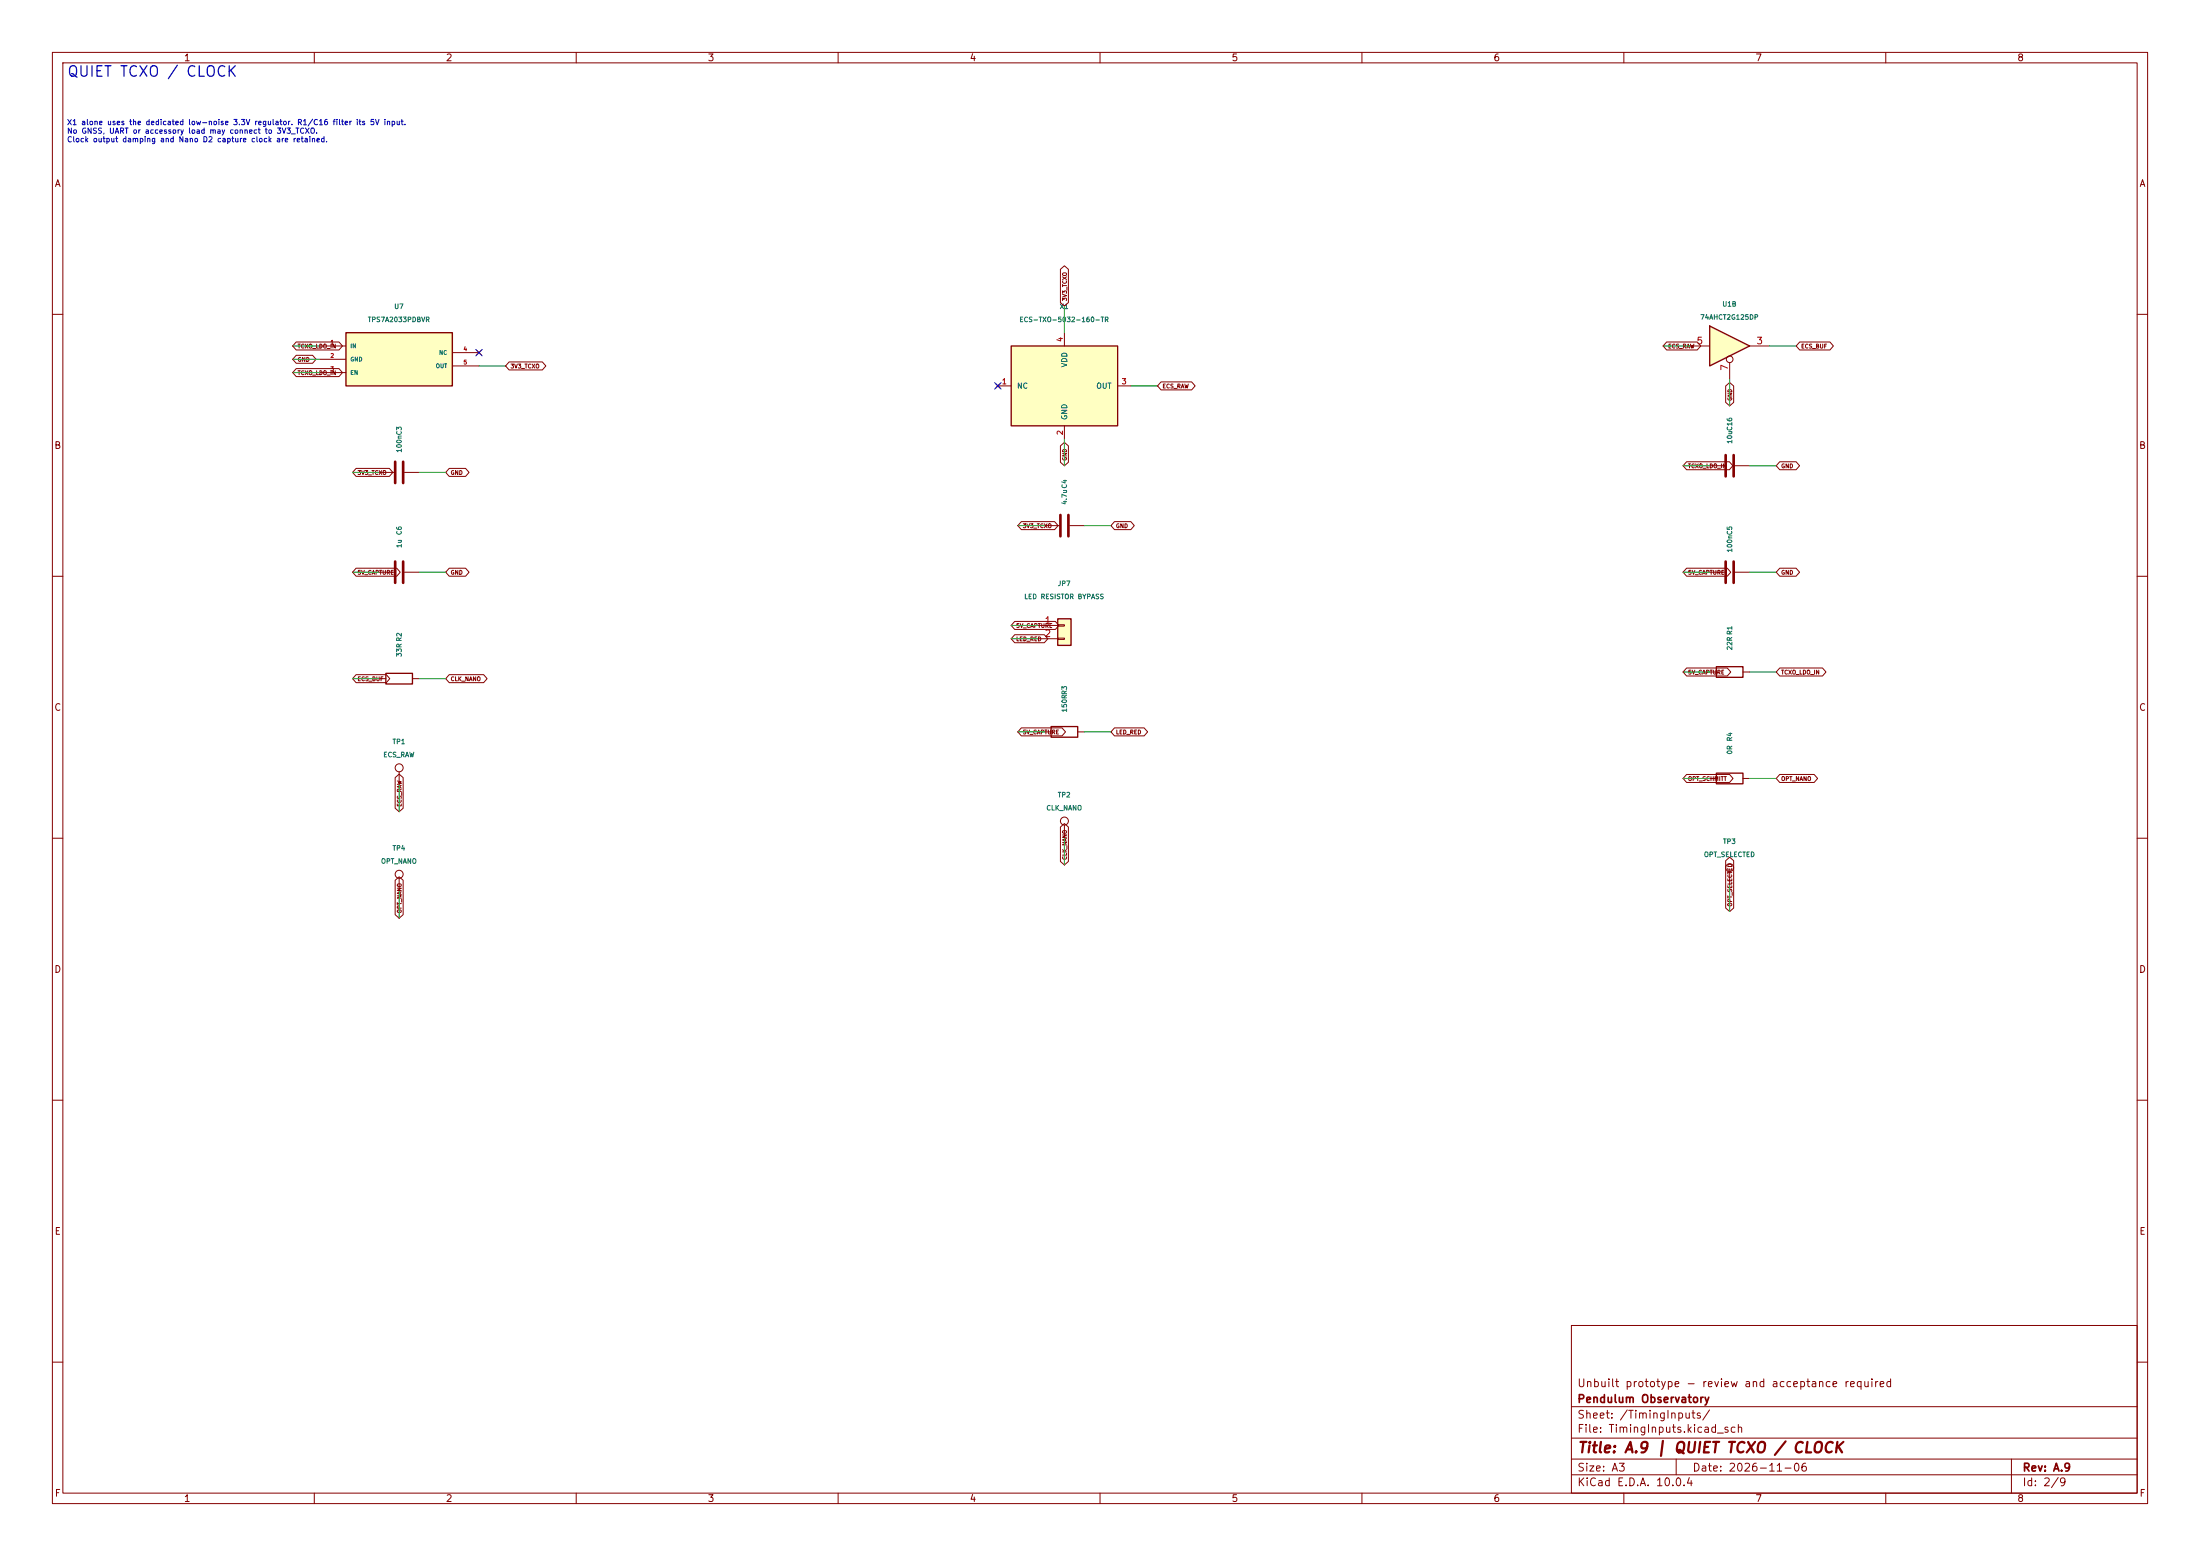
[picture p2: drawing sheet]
(kicad_sch
 (version 20250114)
 (generator "eeschema")
 (paper "A3")
 (title_block
  (title "A.9 | QUIET TCXO / CLOCK")
  (date "2026-11-06")
  (rev "A.9")
  (company "Pendulum Observatory")
  (comment 1 "Unbuilt prototype - review and acceptance required"))
 (lib_symbols
  (symbol "Carrier:TPS7A2033"
   (pin_names
    (offset 0.762)) (in_bom yes) (on_board yes)
   (property "Reference" "U" (at 0 0 0) (effects (font (size 1.016 1.016))))
   (property "Value" "TPS7A2033" (at 0 0 0) (effects (font (size 1.016 1.016))))
   (symbol "TPS7A2033_0_1"
    (rectangle (start -10.16 5.08) (end 10.16 -5.08) (stroke (width 0.254) (type default)) (fill (type background))))
   (symbol "TPS7A2033_1_1"
    (pin power_in line (at -15.24 2.54 0) (length 5.08) (name "IN" (effects (font (size 0.762 0.762)))) (number "1" (effects (font (size 0.762 0.762)))))
    (pin power_in line (at -15.24 0.0 0) (length 5.08) (name "GND" (effects (font (size 0.762 0.762)))) (number "2" (effects (font (size 0.762 0.762)))))
    (pin input line (at -15.24 -2.54 0) (length 5.08) (name "EN" (effects (font (size 0.762 0.762)))) (number "3" (effects (font (size 0.762 0.762)))))
    (pin no_connect line (at 15.24 1.27 180) (length 5.08) (name "NC" (effects (font (size 0.762 0.762)))) (number "4" (effects (font (size 0.762 0.762)))))
    (pin power_out line (at 15.24 -1.27 180) (length 5.08) (name "OUT" (effects (font (size 0.762 0.762)))) (number "5" (effects (font (size 0.762 0.762)))))))
  (symbol "Carrier:ECS_TXO_5032"
   (pin_names
    (offset 1.016)) (in_bom yes) (on_board yes)
   (property "Reference" "X" (at 0 0 0) (effects (font (size 1.27 1.27)) (hide yes)))
   (property "Value" "ECS-TXO-5032-160-TR" (at 0 0 0) (effects (font (size 1.27 1.27)) (hide yes)))
   (property "Footprint" "Carrier:ECS_TXO_5032" (at 0 0 0) (effects (font (size 1.27 1.27)) (hide yes)))
   (property "Datasheet" "" (at 0 0 0) (effects (font (size 1.27 1.27)) (hide yes)))
   (property "Description" "3.3 V HCMOS TCXO, 16 MHz; TXO pin 1 is NC, not enable." (at 0 0 0) (effects (font (size 1.27 1.27)) (hide yes)))
   (symbol "ECS_TXO_5032_0_1"
    (rectangle (start -10.16 7.62) (end 10.16 -7.62) (stroke (width 0.254) (type default)) (fill (type background))))
   (symbol "ECS_TXO_5032_1_1"
    (pin no_connect line (at -12.7 0 0) (length 2.54) (name "NC" (effects (font (size 1.016 1.016)))) (number "1" (effects (font (size 1.016 1.016)))))
    (pin power_in line (at 0 -10.16 90) (length 2.54) (name "GND" (effects (font (size 1.016 1.016)))) (number "2" (effects (font (size 1.016 1.016)))))
    (pin output line (at 12.7 0 180) (length 2.54) (name "OUT" (effects (font (size 1.016 1.016)))) (number "3" (effects (font (size 1.016 1.016)))))
    (pin power_in line (at 0 10.16 270) (length 2.54) (name "VDD" (effects (font (size 1.016 1.016)))) (number "4" (effects (font (size 1.016 1.016)))))))
  (symbol "Carrier:74AHCT2G125"
   (pin_names
    (offset 1.016)) (exclude_from_sim no) (in_bom yes) (on_board yes)
   (in_pos_files yes)
   (duplicate_pin_numbers_are_jumpers no)
   (property "ki_locked" "" (at 0 0 0) (show_name no) (do_not_autoplace no) (effects (font (size 1.27 1.27))))
   (embedded_fonts no)
   (property "Reference" "U" (at 0 1.27 0) (show_name no) (do_not_autoplace no) (effects (font (size 1.27 1.27))))
   (property "Value" "74AHCT2G125DP" (at 0 -1.27 0) (show_name no) (do_not_autoplace no) (effects (font (size 1.27 1.27))))
   (property "Footprint" "Carrier:TSSOP-8_3x3mm_P0.65mm" (at 0 0 0) (show_name no) (do_not_autoplace no) (hide yes) (effects (font (size 1.27 1.27))))
   (property "Datasheet" "https://assets.nexperia.com/documents/data-sheet/74AHC_AHCT2G125.pdf" (at 0 0 0) (show_name no) (do_not_autoplace no) (hide yes) (effects (font (size 1.27 1.27))))
   (property "Description" "Dual non-inverting TTL-input buffer, independent active-LOW enables; Nexperia SOT505-2 TSSOP8" (at 0 0 0) (show_name no) (do_not_autoplace no) (hide yes) (effects (font (size 1.27 1.27))))
   (symbol "74AHCT2G125_1_0"
    (polyline (pts (xy -3.81 3.81) (xy -3.81 -3.81) (xy 3.81 0) (xy -3.81 3.81)) (stroke (width 0.254) (type default)) (fill (type background)))
    (pin input inverted (at 0 -6.35 90) (length 4.445) (name "" (effects (font (size 1.27 1.27)))) (number "1" (effects (font (size 1.27 1.27)))))
    (pin input line (at -7.62 0 0) (length 3.81) (name "" (effects (font (size 1.27 1.27)))) (number "2" (effects (font (size 1.27 1.27)))))
    (pin tri_state line (at 7.62 0 180) (length 3.81) (name "" (effects (font (size 1.27 1.27)))) (number "6" (effects (font (size 1.27 1.27))))))
   (symbol "74AHCT2G125_2_0"
    (polyline (pts (xy -3.81 3.81) (xy -3.81 -3.81) (xy 3.81 0) (xy -3.81 3.81)) (stroke (width 0.254) (type default)) (fill (type background)))
    (pin input inverted (at 0 -6.35 90) (length 4.445) (name "" (effects (font (size 1.27 1.27)))) (number "7" (effects (font (size 1.27 1.27)))))
    (pin input line (at -7.62 0 0) (length 3.81) (name "" (effects (font (size 1.27 1.27)))) (number "5" (effects (font (size 1.27 1.27)))))
    (pin tri_state line (at 7.62 0 180) (length 3.81) (name "" (effects (font (size 1.27 1.27)))) (number "3" (effects (font (size 1.27 1.27))))))
   (symbol "74AHCT2G125_3_0"
    (pin power_in line (at 0 -12.7 90) (length 5.08) (name "GND" (effects (font (size 1.27 1.27)))) (number "4" (effects (font (size 1.27 1.27)))))
    (pin power_in line (at 0 12.7 270) (length 5.08) (name "VCC" (effects (font (size 1.27 1.27)))) (number "8" (effects (font (size 1.27 1.27))))))
   (symbol "74AHCT2G125_3_1"
    (rectangle (start -5.08 7.62) (end 5.08 -7.62) (stroke (width 0.254) (type default)) (fill (type background)))))
  (symbol "Carrier:C"
   (pin_numbers (hide yes))
   (pin_names
    (offset 0.254)) (exclude_from_sim no) (in_bom yes) (on_board yes)
   (in_pos_files yes)
   (duplicate_pin_numbers_are_jumpers no)
   (property "Reference" "C" (at 0.635 2.54 0) (show_name no) (do_not_autoplace no) (effects (font (size 1.27 1.27)) (justify left)))
   (property "Value" "C" (at 0.635 -2.54 0) (show_name no) (do_not_autoplace no) (effects (font (size 1.27 1.27)) (justify left)))
   (property "Footprint" "" (at 0.9652 -3.81 0) (show_name no) (do_not_autoplace no) (hide yes) (effects (font (size 1.27 1.27))))
   (property "Datasheet" "" (at 0 0 0) (show_name no) (do_not_autoplace no) (hide yes) (effects (font (size 1.27 1.27))))
   (property "Description" "Unpolarized capacitor" (at 0 0 0) (show_name no) (do_not_autoplace no) (hide yes) (effects (font (size 1.27 1.27))))
   (symbol "C_0_1"
    (polyline (pts (xy -2.032 0.762) (xy 2.032 0.762)) (stroke (width 0.508) (type default)) (fill (type none)))
    (polyline (pts (xy -2.032 -0.762) (xy 2.032 -0.762)) (stroke (width 0.508) (type default)) (fill (type none))))
   (symbol "C_1_1"
    (pin passive line (at 0 3.81 270) (length 2.794) (name "" (effects (font (size 1.27 1.27)))) (number "1" (effects (font (size 1.27 1.27)))))
    (pin passive line (at 0 -3.81 90) (length 2.794) (name "" (effects (font (size 1.27 1.27)))) (number "2" (effects (font (size 1.27 1.27))))))
   (embedded_fonts no))
  (symbol "Carrier:Conn_01x02"
   (pin_names
    (offset 1.016) (hide yes)) (exclude_from_sim no) (in_bom yes) (on_board yes)
   (in_pos_files yes)
   (duplicate_pin_numbers_are_jumpers no)
   (property "Reference" "J" (at 0 2.54 0) (show_name no) (do_not_autoplace no) (effects (font (size 1.27 1.27))))
   (property "Value" "Conn_01x02" (at 0 -5.08 0) (show_name no) (do_not_autoplace no) (effects (font (size 1.27 1.27))))
   (property "Footprint" "" (at 0 0 0) (show_name no) (do_not_autoplace no) (hide yes) (effects (font (size 1.27 1.27))))
   (property "Datasheet" "" (at 0 0 0) (show_name no) (do_not_autoplace no) (hide yes) (effects (font (size 1.27 1.27))))
   (property "Description" "Generic connector, single row, 01x02, script generated (kicad-library-utils/schlib/autogen/connector/)" (at 0 0 0) (show_name no) (do_not_autoplace no) (hide yes) (effects (font (size 1.27 1.27))))
   (symbol "Conn_01x02_1_1"
    (rectangle (start -1.27 1.27) (end 1.27 -3.81) (stroke (width 0.254) (type default)) (fill (type background)))
    (rectangle (start -1.27 0.127) (end 0 -0.127) (stroke (width 0.1524) (type default)) (fill (type none)))
    (rectangle (start -1.27 -2.413) (end 0 -2.667) (stroke (width 0.1524) (type default)) (fill (type none)))
    (pin passive line (at -5.08 0 0) (length 3.81) (name "Pin_1" (effects (font (size 1.27 1.27)))) (number "1" (effects (font (size 1.27 1.27)))))
    (pin passive line (at -5.08 -2.54 0) (length 3.81) (name "Pin_2" (effects (font (size 1.27 1.27)))) (number "2" (effects (font (size 1.27 1.27))))))
   (embedded_fonts no))
  (symbol "Carrier:R"
   (pin_numbers (hide yes))
   (pin_names
    (offset 0)) (exclude_from_sim no) (in_bom yes) (on_board yes)
   (in_pos_files yes)
   (duplicate_pin_numbers_are_jumpers no)
   (property "Reference" "R" (at 2.032 0 90) (show_name no) (do_not_autoplace no) (effects (font (size 1.27 1.27))))
   (property "Value" "R" (at 0 0 90) (show_name no) (do_not_autoplace no) (effects (font (size 1.27 1.27))))
   (property "Footprint" "" (at -1.778 0 90) (show_name no) (do_not_autoplace no) (hide yes) (effects (font (size 1.27 1.27))))
   (property "Datasheet" "" (at 0 0 0) (show_name no) (do_not_autoplace no) (hide yes) (effects (font (size 1.27 1.27))))
   (property "Description" "Resistor" (at 0 0 0) (show_name no) (do_not_autoplace no) (hide yes) (effects (font (size 1.27 1.27))))
   (symbol "R_0_1"
    (rectangle (start -1.016 -2.54) (end 1.016 2.54) (stroke (width 0.254) (type default)) (fill (type none))))
   (symbol "R_1_1"
    (pin passive line (at 0 3.81 270) (length 1.27) (name "" (effects (font (size 1.27 1.27)))) (number "1" (effects (font (size 1.27 1.27)))))
    (pin passive line (at 0 -3.81 90) (length 1.27) (name "" (effects (font (size 1.27 1.27)))) (number "2" (effects (font (size 1.27 1.27))))))
   (embedded_fonts no))
  (symbol "Carrier:TestPoint"
   (pin_numbers (hide yes))
   (pin_names
    (offset 0.762) (hide yes)) (exclude_from_sim no) (in_bom yes) (on_board yes)
   (in_pos_files yes)
   (duplicate_pin_numbers_are_jumpers no)
   (property "Reference" "TP" (at 0 6.858 0) (show_name no) (do_not_autoplace no) (effects (font (size 1.27 1.27))))
   (property "Value" "TestPoint" (at 0 5.08 0) (show_name no) (do_not_autoplace no) (effects (font (size 1.27 1.27))))
   (property "Footprint" "" (at 5.08 0 0) (show_name no) (do_not_autoplace no) (hide yes) (effects (font (size 1.27 1.27))))
   (property "Datasheet" "" (at 5.08 0 0) (show_name no) (do_not_autoplace no) (hide yes) (effects (font (size 1.27 1.27))))
   (property "Description" "test point" (at 0 0 0) (show_name no) (do_not_autoplace no) (hide yes) (effects (font (size 1.27 1.27))))
   (symbol "TestPoint_0_1"
    (circle (center 0 3.302) (radius 0.762) (stroke (width 0) (type default)) (fill (type none))))
   (symbol "TestPoint_1_1"
    (pin passive line (at 0 0 90) (length 2.54) (name "1" (effects (font (size 1.27 1.27)))) (number "1" (effects (font (size 1.27 1.27))))))
   (embedded_fonts no)))
 (text "QUIET TCXO / CLOCK" (at 12.7 12.7 0) (effects (font (size 2 2)) (justify left top)))
 (text "X1 alone uses the dedicated low-noise 3.3V regulator. R1/C16 filter its 5V input.\nNo GNSS, UART or accessory load may connect to 3V3_TCXO.\nClock output damping and Nano D2 capture clock are retained." (at 12.7 23 0) (effects (font (size 1.016 1.016)) (justify left top)))
 (wire (pts (xy 60.96 66.04) (xy 55.88 66.04)) (stroke (width 0) (type default)))
 (global_label "TCXO_LDO_IN"
  (shape bidirectional) (at 55.88 66.04 0) (effects (font (size 0.762 0.762)) (justify left)))
 (wire (pts (xy 60.96 68.58) (xy 55.88 68.58)) (stroke (width 0) (type default)))
 (global_label "GND"
  (shape bidirectional) (at 55.88 68.58 0) (effects (font (size 0.762 0.762)) (justify left)))
 (wire (pts (xy 60.96 71.12) (xy 55.88 71.12)) (stroke (width 0) (type default)))
 (global_label "TCXO_LDO_IN"
  (shape bidirectional) (at 55.88 71.12 0) (effects (font (size 0.762 0.762)) (justify left)))
 (no_connect (at 91.44 67.31))
 (wire (pts (xy 91.44 69.85) (xy 96.52 69.85)) (stroke (width 0) (type default)))
 (global_label "3V3_TCXO"
  (shape bidirectional) (at 96.52 69.85 180) (effects (font (size 0.762 0.762)) (justify left)))
 (symbol
  (lib_id "Carrier:TPS7A2033") (at 76.2 68.58 0) (unit 1) (in_bom yes) (on_board yes) (dnp no)
  (property "MPN" "TPS7A2033PDBVR" (at 76.2 68.58 0) (effects (font (size 0.9 0.9)) (hide yes)))
  (property "Manufacturer" "Texas Instruments" (at 76.2 68.58 0) (effects (font (size 0.9 0.9)) (hide yes)))
  (property "Datasheet" "https://www.ti.com/lit/ds/symlink/tps7a20.pdf" (at 76.2 68.58 0) (effects (font (size 0.9 0.9)) (hide yes)))
  (property "Assembly" "" (at 76.2 68.58 0) (effects (font (size 0.9 0.9)) (hide yes)))
  (property "Footprint" "Carrier:SOT-23-5" (at 76.2 68.58 0) (effects (font (size 0.9 0.9)) (hide yes)))
  (property "Reference" "U7" (at 76.2 58.5 0) (effects (font (size 0.9 0.9))))
  (property "Value" "TPS7A2033PDBVR" (at 76.2 61.0 0) (effects (font (size 0.9 0.9)))) (pin "1") (pin "2") (pin "3") (pin "4") (pin "5"))
 (no_connect (at 190.5 73.66))
 (wire (pts (xy 203.2 83.82) (xy 203.2 88.9)) (stroke (width 0) (type default)))
 (global_label "GND"
  (shape bidirectional) (at 203.2 88.9 90) (effects (font (size 0.762 0.762)) (justify left)))
 (wire (pts (xy 215.9 73.66) (xy 220.98 73.66)) (stroke (width 0) (type default)))
 (global_label "ECS_RAW"
  (shape bidirectional) (at 220.98 73.66 180) (effects (font (size 0.762 0.762)) (justify left)))
 (wire (pts (xy 203.2 63.5) (xy 203.2 58.42)) (stroke (width 0) (type default)))
 (global_label "3V3_TCXO"
  (shape bidirectional) (at 203.2 58.42 270) (effects (font (size 0.762 0.762)) (justify left)))
 (symbol
  (lib_id "Carrier:ECS_TXO_5032") (at 203.2 73.66 0) (unit 1) (in_bom yes) (on_board yes) (dnp no)
  (property "Manufacturer" "ECS" (at 203.2 73.66 0) (effects (font (size 0.9 0.9)) (hide yes)))
  (property "MPN" "ECS-TXO-5032-160-TR" (at 203.2 73.66 0) (effects (font (size 0.9 0.9)) (hide yes)))
  (property "Assembly" "16 MHz, 3.3 V; pin 1 NC" (at 203.2 73.66 0) (effects (font (size 0.9 0.9)) (hide yes)))
  (property "Footprint" "Carrier:ECS_TXO_5032" (at 203.2 73.66 0) (effects (font (size 0.9 0.9)) (hide yes)))
  (property "Datasheet" "https://ecsxtal.com/store/pdf/ECS-TXO-5032.pdf" (at 203.2 73.66 0) (effects (font (size 0.9 0.9)) (hide yes)))
  (property "Description" "" (at 203.2 73.66 0) (effects (font (size 0.9 0.9)) (hide yes)))
  (property "Reference" "X1" (at 203.2 58.5 0) (effects (font (size 0.9 0.9))))
  (property "Value" "ECS-TXO-5032-160-TR" (at 203.2 61.0 0) (effects (font (size 0.9 0.9)))) (pin "1") (pin "2") (pin "3") (pin "4"))
 (wire (pts (xy 330.2 72.39) (xy 330.2 77.47)) (stroke (width 0) (type default)))
 (global_label "GND"
  (shape bidirectional) (at 330.2 77.47 90) (effects (font (size 0.762 0.762)) (justify left)))
 (wire (pts (xy 322.58 66.04) (xy 317.5 66.04)) (stroke (width 0) (type default)))
 (global_label "ECS_RAW"
  (shape bidirectional) (at 317.5 66.04 0) (effects (font (size 0.762 0.762)) (justify left)))
 (wire (pts (xy 337.82 66.04) (xy 342.9 66.04)) (stroke (width 0) (type default)))
 (global_label "ECS_BUF"
  (shape bidirectional) (at 342.9 66.04 180) (effects (font (size 0.762 0.762)) (justify left)))
 (symbol
  (lib_id "Carrier:74AHCT2G125") (at 330.2 66.04 0) (unit 2) (in_bom yes) (on_board yes) (dnp no)
  (property "Manufacturer" "Nexperia" (at 330.2 66.04 0) (effects (font (size 0.9 0.9)) (hide yes)))
  (property "MPN" "74AHCT2G125DP,125" (at 330.2 66.04 0) (effects (font (size 0.9 0.9)) (hide yes)))
  (property "Assembly" "TSSOP8 SOT505-2; 0.65mm pitch. PPS and 16MHz clock only; both enables tied LOW. Optical uses U3 directly." (at 330.2 66.04 0) (effects (font (size 0.9 0.9)) (hide yes)))
  (property "Footprint" "Carrier:TSSOP-8_3x3mm_P0.65mm" (at 330.2 66.04 0) (effects (font (size 0.9 0.9)) (hide yes)))
  (property "Datasheet" "https://assets.nexperia.com/documents/data-sheet/74AHC_AHCT2G125.pdf" (at 330.2 66.04 0) (effects (font (size 0.9 0.9)) (hide yes)))
  (property "Description" "" (at 330.2 66.04 0) (effects (font (size 0.9 0.9)) (hide yes)))
  (property "Reference" "U1" (at 330.2 58.040000000000006 0) (effects (font (size 0.9 0.9))))
  (property "Value" "74AHCT2G125DP" (at 330.2 60.540000000000006 0) (effects (font (size 0.9 0.9)))) (pin "7") (pin "5") (pin "3"))
 (wire (pts (xy 326.39 88.9) (xy 321.31 88.9)) (stroke (width 0) (type default)))
 (global_label "TCXO_LDO_IN"
  (shape bidirectional) (at 321.31 88.9 0) (effects (font (size 0.762 0.762)) (justify left)))
 (wire (pts (xy 334.01 88.9) (xy 339.09 88.9)) (stroke (width 0) (type default)))
 (global_label "GND"
  (shape bidirectional) (at 339.09 88.9 180) (effects (font (size 0.762 0.762)) (justify left)))
 (symbol
  (lib_id "Carrier:C") (at 330.2 88.9 90) (unit 1) (in_bom yes) (on_board yes) (dnp no)
  (property "Manufacturer" "Murata" (at 330.2 88.9 0) (effects (font (size 0.9 0.9)) (hide yes)))
  (property "MPN" "GRM21BR61C106KE15L" (at 330.2 88.9 0) (effects (font (size 0.9 0.9)) (hide yes)))
  (property "Assembly" "Ceramic; effective capacitance must meet regulator requirements" (at 330.2 88.9 0) (effects (font (size 0.9 0.9)) (hide yes)))
  (property "Footprint" "Carrier:C_0805_2012Metric" (at 330.2 88.9 0) (effects (font (size 0.9 0.9)) (hide yes)))
  (property "Datasheet" "" (at 330.2 88.9 0) (effects (font (size 0.9 0.9)) (hide yes)))
  (property "Description" "" (at 330.2 88.9 0) (effects (font (size 0.9 0.9)) (hide yes)))
  (property "Reference" "C16" (at 330.2 80.9 0) (effects (font (size 0.9 0.9))))
  (property "Value" "10u" (at 330.2 83.4 0) (effects (font (size 0.9 0.9)))) (pin "1") (pin "2"))
 (wire (pts (xy 72.39 90.17) (xy 67.31 90.17)) (stroke (width 0) (type default)))
 (global_label "3V3_TCXO"
  (shape bidirectional) (at 67.31 90.17 0) (effects (font (size 0.762 0.762)) (justify left)))
 (wire (pts (xy 80.01 90.17) (xy 85.09 90.17)) (stroke (width 0) (type default)))
 (global_label "GND"
  (shape bidirectional) (at 85.09 90.17 180) (effects (font (size 0.762 0.762)) (justify left)))
 (symbol
  (lib_id "Carrier:C") (at 76.2 90.17 90) (unit 1) (in_bom yes) (on_board yes) (dnp no)
  (property "Manufacturer" "Murata" (at 76.2 90.17 0) (effects (font (size 0.9 0.9)) (hide yes)))
  (property "MPN" "GRM21BR71H104KA01L" (at 76.2 90.17 0) (effects (font (size 0.9 0.9)) (hide yes)))
  (property "Assembly" "100 nF 50 V X7R 0805" (at 76.2 90.17 0) (effects (font (size 0.9 0.9)) (hide yes)))
  (property "Footprint" "Carrier:C_0805_2012Metric" (at 76.2 90.17 0) (effects (font (size 0.9 0.9)) (hide yes)))
  (property "Datasheet" "" (at 76.2 90.17 0) (effects (font (size 0.9 0.9)) (hide yes)))
  (property "Description" "" (at 76.2 90.17 0) (effects (font (size 0.9 0.9)) (hide yes)))
  (property "Reference" "C3" (at 76.2 82.17 0) (effects (font (size 0.9 0.9))))
  (property "Value" "100n" (at 76.2 84.67 0) (effects (font (size 0.9 0.9)))) (pin "1") (pin "2"))
 (wire (pts (xy 199.39 100.33) (xy 194.31 100.33)) (stroke (width 0) (type default)))
 (global_label "3V3_TCXO"
  (shape bidirectional) (at 194.31 100.33 0) (effects (font (size 0.762 0.762)) (justify left)))
 (wire (pts (xy 207.01 100.33) (xy 212.09 100.33)) (stroke (width 0) (type default)))
 (global_label "GND"
  (shape bidirectional) (at 212.09 100.33 180) (effects (font (size 0.762 0.762)) (justify left)))
 (symbol
  (lib_id "Carrier:C") (at 203.2 100.33 90) (unit 1) (in_bom yes) (on_board yes) (dnp no)
  (property "Manufacturer" "Murata" (at 203.2 100.33 0) (effects (font (size 0.9 0.9)) (hide yes)))
  (property "MPN" "GRM21BR71C475KA73L" (at 203.2 100.33 0) (effects (font (size 0.9 0.9)) (hide yes)))
  (property "Assembly" "4.7 uF 16 V X7R 0805" (at 203.2 100.33 0) (effects (font (size 0.9 0.9)) (hide yes)))
  (property "Footprint" "Carrier:C_0805_2012Metric" (at 203.2 100.33 0) (effects (font (size 0.9 0.9)) (hide yes)))
  (property "Datasheet" "" (at 203.2 100.33 0) (effects (font (size 0.9 0.9)) (hide yes)))
  (property "Description" "" (at 203.2 100.33 0) (effects (font (size 0.9 0.9)) (hide yes)))
  (property "Reference" "C4" (at 203.2 92.33 0) (effects (font (size 0.9 0.9))))
  (property "Value" "4.7u" (at 203.2 94.83 0) (effects (font (size 0.9 0.9)))) (pin "1") (pin "2"))
 (wire (pts (xy 326.39 109.22) (xy 321.31 109.22)) (stroke (width 0) (type default)))
 (global_label "5V_CAPTURE"
  (shape bidirectional) (at 321.31 109.22 0) (effects (font (size 0.762 0.762)) (justify left)))
 (wire (pts (xy 334.01 109.22) (xy 339.09 109.22)) (stroke (width 0) (type default)))
 (global_label "GND"
  (shape bidirectional) (at 339.09 109.22 180) (effects (font (size 0.762 0.762)) (justify left)))
 (symbol
  (lib_id "Carrier:C") (at 330.2 109.22 90) (unit 1) (in_bom yes) (on_board yes) (dnp no)
  (property "Manufacturer" "Murata" (at 330.2 109.22 0) (effects (font (size 0.9 0.9)) (hide yes)))
  (property "MPN" "GRM21BR71H104KA01L" (at 330.2 109.22 0) (effects (font (size 0.9 0.9)) (hide yes)))
  (property "Assembly" "100 nF 50 V X7R 0805" (at 330.2 109.22 0) (effects (font (size 0.9 0.9)) (hide yes)))
  (property "Footprint" "Carrier:C_0805_2012Metric" (at 330.2 109.22 0) (effects (font (size 0.9 0.9)) (hide yes)))
  (property "Datasheet" "" (at 330.2 109.22 0) (effects (font (size 0.9 0.9)) (hide yes)))
  (property "Description" "" (at 330.2 109.22 0) (effects (font (size 0.9 0.9)) (hide yes)))
  (property "Reference" "C5" (at 330.2 101.22 0) (effects (font (size 0.9 0.9))))
  (property "Value" "100n" (at 330.2 103.72 0) (effects (font (size 0.9 0.9)))) (pin "1") (pin "2"))
 (wire (pts (xy 72.39 109.22) (xy 67.31 109.22)) (stroke (width 0) (type default)))
 (global_label "5V_CAPTURE"
  (shape bidirectional) (at 67.31 109.22 0) (effects (font (size 0.762 0.762)) (justify left)))
 (wire (pts (xy 80.01 109.22) (xy 85.09 109.22)) (stroke (width 0) (type default)))
 (global_label "GND"
  (shape bidirectional) (at 85.09 109.22 180) (effects (font (size 0.762 0.762)) (justify left)))
 (symbol
  (lib_id "Carrier:C") (at 76.2 109.22 90) (unit 1) (in_bom yes) (on_board yes) (dnp no)
  (property "Manufacturer" "Murata" (at 76.2 109.22 0) (effects (font (size 0.9 0.9)) (hide yes)))
  (property "MPN" "GRM21BR71C105KA01L" (at 76.2 109.22 0) (effects (font (size 0.9 0.9)) (hide yes)))
  (property "Assembly" "1 uF 16 V X7R 0805" (at 76.2 109.22 0) (effects (font (size 0.9 0.9)) (hide yes)))
  (property "Footprint" "Carrier:C_0805_2012Metric" (at 76.2 109.22 0) (effects (font (size 0.9 0.9)) (hide yes)))
  (property "Datasheet" "" (at 76.2 109.22 0) (effects (font (size 0.9 0.9)) (hide yes)))
  (property "Description" "" (at 76.2 109.22 0) (effects (font (size 0.9 0.9)) (hide yes)))
  (property "Reference" "C6" (at 76.2 101.22 0) (effects (font (size 0.9 0.9))))
  (property "Value" "1u" (at 76.2 103.72 0) (effects (font (size 0.9 0.9)))) (pin "1") (pin "2"))
 (wire (pts (xy 198.12 119.38) (xy 193.04 119.38)) (stroke (width 0) (type default)))
 (global_label "5V_CAPTURE"
  (shape bidirectional) (at 193.04 119.38 0) (effects (font (size 0.762 0.762)) (justify left)))
 (wire (pts (xy 198.12 121.92) (xy 193.04 121.92)) (stroke (width 0) (type default)))
 (global_label "LED_RED"
  (shape bidirectional) (at 193.04 121.92 0) (effects (font (size 0.762 0.762)) (justify left)))
 (symbol
  (lib_id "Carrier:Conn_01x02") (at 203.2 119.38 0) (unit 1) (in_bom yes) (on_board yes) (dnp no)
  (property "Manufacturer" "Samtec" (at 203.2 119.38 0) (effects (font (size 0.9 0.9)) (hide yes)))
  (property "MPN" "TSW-102-07-G-S" (at 203.2 119.38 0) (effects (font (size 0.9 0.9)) (hide yes)))
  (property "Assembly" "FIT for existing external resistor-equipped lead. OPEN uses onboard R3 150 ohm for bare LED. Never fit bypass with a bare LED." (at 203.2 119.38 0) (effects (font (size 0.9 0.9)) (hide yes)))
  (property "Footprint" "Carrier:PinHeader_1x02_P2.54mm_Vertical" (at 203.2 119.38 0) (effects (font (size 0.9 0.9)) (hide yes)))
  (property "Datasheet" "" (at 203.2 119.38 0) (effects (font (size 0.9 0.9)) (hide yes)))
  (property "Description" "" (at 203.2 119.38 0) (effects (font (size 0.9 0.9)) (hide yes)))
  (property "Reference" "JP7" (at 203.2 111.38 0) (effects (font (size 0.9 0.9))))
  (property "Value" "LED RESISTOR BYPASS" (at 203.2 113.88 0) (effects (font (size 0.9 0.9)))) (pin "1") (pin "2"))
 (wire (pts (xy 326.39 128.27) (xy 321.31 128.27)) (stroke (width 0) (type default)))
 (global_label "5V_CAPTURE"
  (shape bidirectional) (at 321.31 128.27 0) (effects (font (size 0.762 0.762)) (justify left)))
 (wire (pts (xy 334.01 128.27) (xy 339.09 128.27)) (stroke (width 0) (type default)))
 (global_label "TCXO_LDO_IN"
  (shape bidirectional) (at 339.09 128.27 180) (effects (font (size 0.762 0.762)) (justify left)))
 (symbol
  (lib_id "Carrier:R") (at 330.2 128.27 90) (unit 1) (in_bom yes) (on_board yes) (dnp no)
  (property "Manufacturer" "Yageo" (at 330.2 128.27 0) (effects (font (size 0.9 0.9)) (hide yes)))
  (property "MPN" "RC0805FR-0722RL" (at 330.2 128.27 0) (effects (font (size 0.9 0.9)) (hide yes)))
  (property "Assembly" "1%, 0805" (at 330.2 128.27 0) (effects (font (size 0.9 0.9)) (hide yes)))
  (property "Footprint" "Carrier:R_0805_2012Metric" (at 330.2 128.27 0) (effects (font (size 0.9 0.9)) (hide yes)))
  (property "Datasheet" "" (at 330.2 128.27 0) (effects (font (size 0.9 0.9)) (hide yes)))
  (property "Description" "" (at 330.2 128.27 0) (effects (font (size 0.9 0.9)) (hide yes)))
  (property "Reference" "R1" (at 330.2 120.27000000000001 0) (effects (font (size 0.9 0.9))))
  (property "Value" "22R" (at 330.2 122.77000000000001 0) (effects (font (size 0.9 0.9)))) (pin "1") (pin "2"))
 (wire (pts (xy 72.39 129.54) (xy 67.31 129.54)) (stroke (width 0) (type default)))
 (global_label "ECS_BUF"
  (shape bidirectional) (at 67.31 129.54 0) (effects (font (size 0.762 0.762)) (justify left)))
 (wire (pts (xy 80.01 129.54) (xy 85.09 129.54)) (stroke (width 0) (type default)))
 (global_label "CLK_NANO"
  (shape bidirectional) (at 85.09 129.54 180) (effects (font (size 0.762 0.762)) (justify left)))
 (symbol
  (lib_id "Carrier:R") (at 76.2 129.54 90) (unit 1) (in_bom yes) (on_board yes) (dnp no)
  (property "Manufacturer" "Yageo" (at 76.2 129.54 0) (effects (font (size 0.9 0.9)) (hide yes)))
  (property "MPN" "RC1206FR-0733RL" (at 76.2 129.54 0) (effects (font (size 0.9 0.9)) (hide yes)))
  (property "Assembly" "33 ohm 1%, 0.25 W; 1206 with extended solder pads; tune damping on bench" (at 76.2 129.54 0) (effects (font (size 0.9 0.9)) (hide yes)))
  (property "Footprint" "Carrier:R_1206_3216Metric_Pad1.30x1.75mm_HandSolder" (at 76.2 129.54 0) (effects (font (size 0.9 0.9)) (hide yes)))
  (property "Datasheet" "" (at 76.2 129.54 0) (effects (font (size 0.9 0.9)) (hide yes)))
  (property "Description" "" (at 76.2 129.54 0) (effects (font (size 0.9 0.9)) (hide yes)))
  (property "Reference" "R2" (at 76.2 121.53999999999999 0) (effects (font (size 0.9 0.9))))
  (property "Value" "33R" (at 76.2 124.03999999999999 0) (effects (font (size 0.9 0.9)))) (pin "1") (pin "2"))
 (wire (pts (xy 199.39 139.7) (xy 194.31 139.7)) (stroke (width 0) (type default)))
 (global_label "5V_CAPTURE"
  (shape bidirectional) (at 194.31 139.7 0) (effects (font (size 0.762 0.762)) (justify left)))
 (wire (pts (xy 207.01 139.7) (xy 212.09 139.7)) (stroke (width 0) (type default)))
 (global_label "LED_RED"
  (shape bidirectional) (at 212.09 139.7 180) (effects (font (size 0.762 0.762)) (justify left)))
 (symbol
  (lib_id "Carrier:R") (at 203.2 139.7 90) (unit 1) (in_bom yes) (on_board yes) (dnp no)
  (property "Manufacturer" "Yageo" (at 203.2 139.7 0) (effects (font (size 0.9 0.9)) (hide yes)))
  (property "MPN" "RC1206FR-07150RL" (at 203.2 139.7 0) (effects (font (size 0.9 0.9)) (hide yes)))
  (property "Assembly" "150 ohm 1%, 0.25W LED limit. JP7 OPEN: bare LED. JP7 FITTED: bypass only for external resistor-equipped lead; fitted default for existing 145.5 ohm lead." (at 203.2 139.7 0) (effects (font (size 0.9 0.9)) (hide yes)))
  (property "Footprint" "Carrier:R_1206_3216Metric" (at 203.2 139.7 0) (effects (font (size 0.9 0.9)) (hide yes)))
  (property "Datasheet" "" (at 203.2 139.7 0) (effects (font (size 0.9 0.9)) (hide yes)))
  (property "Description" "" (at 203.2 139.7 0) (effects (font (size 0.9 0.9)) (hide yes)))
  (property "Reference" "R3" (at 203.2 131.7 0) (effects (font (size 0.9 0.9))))
  (property "Value" "150R" (at 203.2 134.2 0) (effects (font (size 0.9 0.9)))) (pin "1") (pin "2"))
 (wire (pts (xy 326.39 148.59) (xy 321.31 148.59)) (stroke (width 0) (type default)))
 (global_label "OPT_SCHMITT"
  (shape bidirectional) (at 321.31 148.59 0) (effects (font (size 0.762 0.762)) (justify left)))
 (wire (pts (xy 334.01 148.59) (xy 339.09 148.59)) (stroke (width 0) (type default)))
 (global_label "OPT_NANO"
  (shape bidirectional) (at 339.09 148.59 180) (effects (font (size 0.762 0.762)) (justify left)))
 (symbol
  (lib_id "Carrier:R") (at 330.2 148.59 90) (unit 1) (in_bom yes) (on_board yes) (dnp no)
  (property "Manufacturer" "Yageo" (at 330.2 148.59 0) (effects (font (size 0.9 0.9)) (hide yes)))
  (property "MPN" "RC1206JR-070RL" (at 330.2 148.59 0) (effects (font (size 0.9 0.9)) (hide yes)))
  (property "Assembly" "0 ohm; 1206 with extended solder pads; optional optical damping position" (at 330.2 148.59 0) (effects (font (size 0.9 0.9)) (hide yes)))
  (property "Footprint" "Carrier:R_1206_3216Metric_Pad1.30x1.75mm_HandSolder" (at 330.2 148.59 0) (effects (font (size 0.9 0.9)) (hide yes)))
  (property "Datasheet" "" (at 330.2 148.59 0) (effects (font (size 0.9 0.9)) (hide yes)))
  (property "Description" "" (at 330.2 148.59 0) (effects (font (size 0.9 0.9)) (hide yes)))
  (property "Reference" "R4" (at 330.2 140.59 0) (effects (font (size 0.9 0.9))))
  (property "Value" "0R" (at 330.2 143.09 0) (effects (font (size 0.9 0.9)))) (pin "1") (pin "2"))
 (wire (pts (xy 76.2 149.86) (xy 76.2 154.94)) (stroke (width 0) (type default)))
 (global_label "ECS_RAW"
  (shape bidirectional) (at 76.2 154.94 90) (effects (font (size 0.762 0.762)) (justify left)))
 (symbol
  (lib_id "Carrier:TestPoint") (at 76.2 149.86 0) (unit 1) (in_bom no) (on_board yes) (dnp no)
  (property "Footprint" "Carrier:TestPoint_Pad_D1.0mm" (at 76.2 149.86 0) (effects (font (size 0.9 0.9)) (hide yes)))
  (property "Datasheet" "" (at 76.2 149.86 0) (effects (font (size 0.9 0.9)) (hide yes)))
  (property "Description" "" (at 76.2 149.86 0) (effects (font (size 0.9 0.9)) (hide yes)))
  (property "Reference" "TP1" (at 76.2 141.55800000000002 0) (effects (font (size 0.9 0.9))))
  (property "Value" "ECS_RAW" (at 76.2 144.05800000000002 0) (effects (font (size 0.9 0.9)))) (pin "1"))
 (wire (pts (xy 203.2 160.02) (xy 203.2 165.1)) (stroke (width 0) (type default)))
 (global_label "CLK_NANO"
  (shape bidirectional) (at 203.2 165.1 90) (effects (font (size 0.762 0.762)) (justify left)))
 (symbol
  (lib_id "Carrier:TestPoint") (at 203.2 160.02 0) (unit 1) (in_bom no) (on_board yes) (dnp no)
  (property "Footprint" "Carrier:TestPoint_Pad_D1.0mm" (at 203.2 160.02 0) (effects (font (size 0.9 0.9)) (hide yes)))
  (property "Datasheet" "" (at 203.2 160.02 0) (effects (font (size 0.9 0.9)) (hide yes)))
  (property "Description" "" (at 203.2 160.02 0) (effects (font (size 0.9 0.9)) (hide yes)))
  (property "Reference" "TP2" (at 203.2 151.71800000000002 0) (effects (font (size 0.9 0.9))))
  (property "Value" "CLK_NANO" (at 203.2 154.21800000000002 0) (effects (font (size 0.9 0.9)))) (pin "1"))
 (wire (pts (xy 330.2 168.91) (xy 330.2 173.99)) (stroke (width 0) (type default)))
 (global_label "OPT_SELECTED"
  (shape bidirectional) (at 330.2 173.99 90) (effects (font (size 0.762 0.762)) (justify left)))
 (symbol
  (lib_id "Carrier:TestPoint") (at 330.2 168.91 0) (unit 1) (in_bom no) (on_board yes) (dnp no)
  (property "Footprint" "Carrier:TestPoint_Pad_D1.0mm" (at 330.2 168.91 0) (effects (font (size 0.9 0.9)) (hide yes)))
  (property "Datasheet" "" (at 330.2 168.91 0) (effects (font (size 0.9 0.9)) (hide yes)))
  (property "Description" "" (at 330.2 168.91 0) (effects (font (size 0.9 0.9)) (hide yes)))
  (property "Reference" "TP3" (at 330.2 160.608 0) (effects (font (size 0.9 0.9))))
  (property "Value" "OPT_SELECTED" (at 330.2 163.108 0) (effects (font (size 0.9 0.9)))) (pin "1"))
 (wire (pts (xy 76.2 170.18) (xy 76.2 175.26)) (stroke (width 0) (type default)))
 (global_label "OPT_NANO"
  (shape bidirectional) (at 76.2 175.26 90) (effects (font (size 0.762 0.762)) (justify left)))
 (symbol
  (lib_id "Carrier:TestPoint") (at 76.2 170.18 0) (unit 1) (in_bom no) (on_board yes) (dnp no)
  (property "Footprint" "Carrier:TestPoint_Pad_D1.0mm" (at 76.2 170.18 0) (effects (font (size 0.9 0.9)) (hide yes)))
  (property "Datasheet" "" (at 76.2 170.18 0) (effects (font (size 0.9 0.9)) (hide yes)))
  (property "Description" "" (at 76.2 170.18 0) (effects (font (size 0.9 0.9)) (hide yes)))
  (property "Reference" "TP4" (at 76.2 161.87800000000001 0) (effects (font (size 0.9 0.9))))
  (property "Value" "OPT_NANO" (at 76.2 164.37800000000001 0) (effects (font (size 0.9 0.9)))) (pin "1"))
 (embedded_fonts no))
